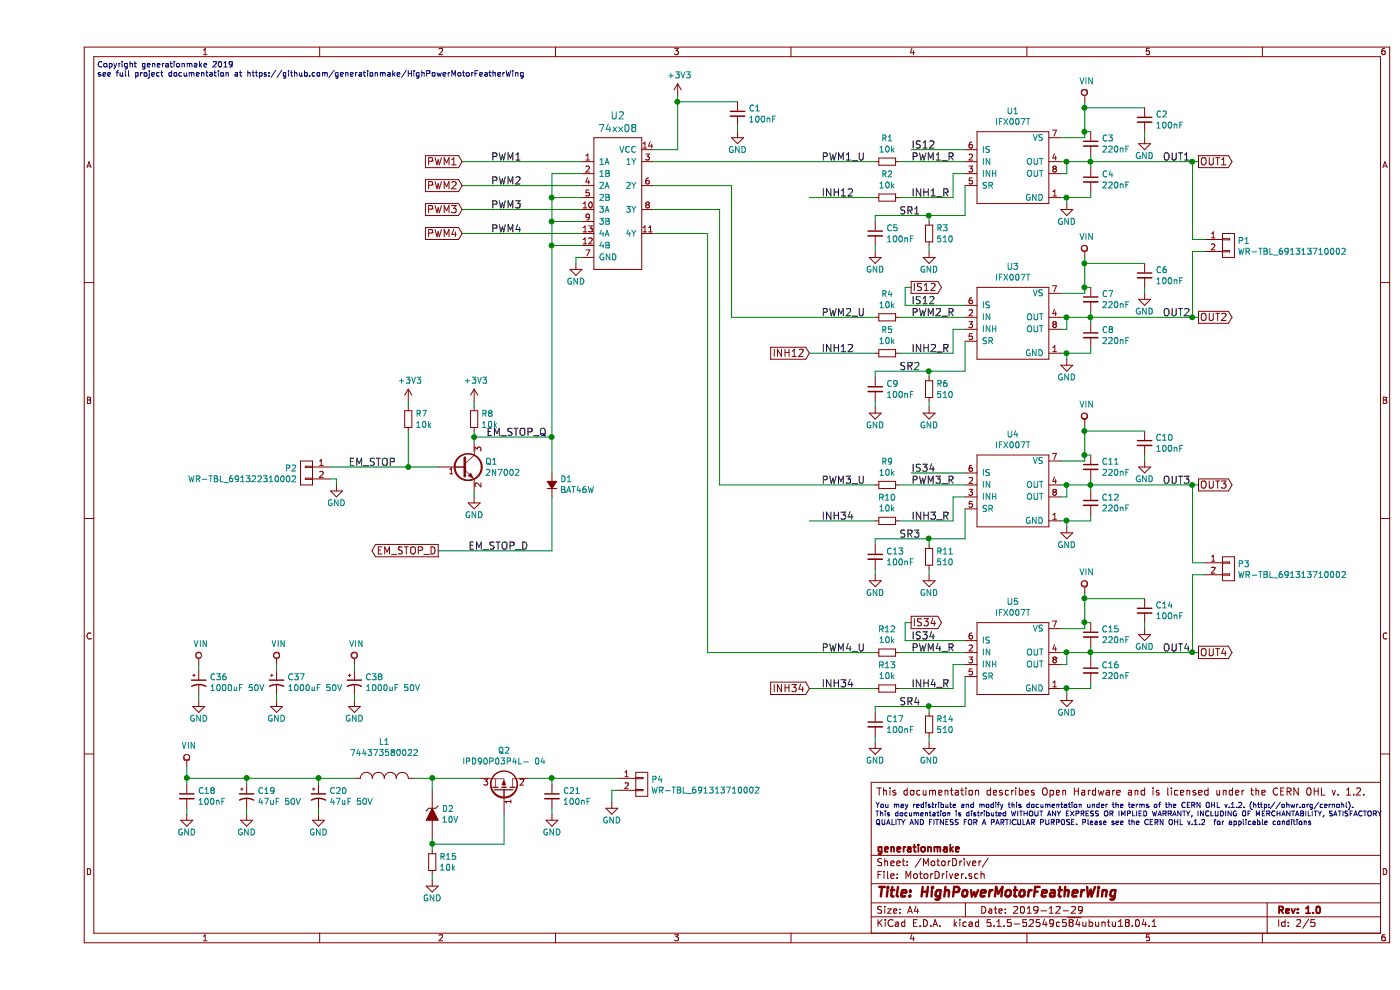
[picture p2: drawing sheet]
EESchema Schematic File Version 4
EELAYER 30 0
EELAYER END
$Descr A4 11693 8268
encoding utf-8
Sheet 2 5
Title "HighPowerMotorFeatherWing"
Date "2019-12-29"
Rev "1.0"
Comp "generationmake"
Comment1 ""
Comment2 ""
Comment3 ""
Comment4 "This documentation describes Open Hardware and is licensed under the CERN OHL v. 1.2."
$EndDescr
Text Notes 500  650  0    47   ~ 0
Copyright generationmake 2019\nsee full project documentation at https://github.com/generationmake/HighPowerMotorFeatherWing
Text Notes 7000 6900 0    43   ~ 0
You may redistribute and modify this documentation under the terms of the CERN OHL v.1.2. (http://ohwr.org/cernohl). \nThis documentation is distributed WITHOUT ANY EXPRESS OR IMPLIED WARRANTY, INCLUDING OF MERCHANTABILITY, SATISFACTORY \nQUALITY AND FITNESS FOR A PARTICULAR PURPOSE. Please see the CERN OHL v.1.2  for applicable conditions
$Comp
L HighPowerMotorFeatherWing-rescue:IFX007T-motor-driver U1
U 1 1
P 8100 1400
F 0 "U1" H 8150 1875 50  0000 C CNN
F 1 "IFX007T" H 8150 1784 50  0000 C CNN
F 2 "SOT_TO:TO-263-7Lead" H 8100 1400 50  0001 C CNN
F 3 "" H 8100 1400 50  0001 C CNN
	1    8100 1400
	1    0    0    -1  
$EndComp
$Comp
L HighPowerMotorFeatherWing-rescue:IFX007T-motor-driver U3
U 1 1
P 8100 2700
F 0 "U3" H 8150 3175 50  0000 C CNN
F 1 "IFX007T" H 8150 3084 50  0000 C CNN
F 2 "SOT_TO:TO-263-7Lead" H 8100 2700 50  0001 C CNN
F 3 "" H 8100 2700 50  0001 C CNN
	1    8100 2700
	1    0    0    -1  
$EndComp
$Comp
L HighPowerMotorFeatherWing-rescue:IFX007T-motor-driver U4
U 1 1
P 8100 4100
F 0 "U4" H 8150 4575 50  0000 C CNN
F 1 "IFX007T" H 8150 4484 50  0000 C CNN
F 2 "SOT_TO:TO-263-7Lead" H 8100 4100 50  0001 C CNN
F 3 "" H 8100 4100 50  0001 C CNN
	1    8100 4100
	1    0    0    -1  
$EndComp
$Comp
L HighPowerMotorFeatherWing-rescue:IFX007T-motor-driver U5
U 1 1
P 8100 5500
F 0 "U5" H 8150 5975 50  0000 C CNN
F 1 "IFX007T" H 8150 5884 50  0000 C CNN
F 2 "SOT_TO:TO-263-7Lead" H 8100 5500 50  0001 C CNN
F 3 "" H 8100 5500 50  0001 C CNN
	1    8100 5500
	1    0    0    -1  
$EndComp
$Comp
L HighPowerMotorFeatherWing-rescue:GND-ArduHMIShield-rescue-ArduHMIShield-rescue-MKRHMIShield-rescue-MKRHMIShield-rescue-HMIFeatherWing-rescue #PWR025
U 1 1
P 8600 5800
F 0 "#PWR025" H 8600 5550 50  0001 C CNN
F 1 "GND" H 8600 5650 50  0000 C CNN
F 2 "" H 8600 5800 50  0000 C CNN
F 3 "" H 8600 5800 50  0000 C CNN
	1    8600 5800
	1    0    0    -1  
$EndComp
$Comp
L HighPowerMotorFeatherWing-rescue:GND-ArduHMIShield-rescue-ArduHMIShield-rescue-MKRHMIShield-rescue-MKRHMIShield-rescue-HMIFeatherWing-rescue #PWR020
U 1 1
P 8600 4400
F 0 "#PWR020" H 8600 4150 50  0001 C CNN
F 1 "GND" H 8600 4250 50  0000 C CNN
F 2 "" H 8600 4400 50  0000 C CNN
F 3 "" H 8600 4400 50  0000 C CNN
	1    8600 4400
	1    0    0    -1  
$EndComp
$Comp
L HighPowerMotorFeatherWing-rescue:GND-ArduHMIShield-rescue-ArduHMIShield-rescue-MKRHMIShield-rescue-MKRHMIShield-rescue-HMIFeatherWing-rescue #PWR011
U 1 1
P 8600 3000
F 0 "#PWR011" H 8600 2750 50  0001 C CNN
F 1 "GND" H 8600 2850 50  0000 C CNN
F 2 "" H 8600 3000 50  0000 C CNN
F 3 "" H 8600 3000 50  0000 C CNN
	1    8600 3000
	1    0    0    -1  
$EndComp
$Comp
L HighPowerMotorFeatherWing-rescue:GND-ArduHMIShield-rescue-ArduHMIShield-rescue-MKRHMIShield-rescue-MKRHMIShield-rescue-HMIFeatherWing-rescue #PWR05
U 1 1
P 8600 1700
F 0 "#PWR05" H 8600 1450 50  0001 C CNN
F 1 "GND" H 8600 1550 50  0000 C CNN
F 2 "" H 8600 1700 50  0000 C CNN
F 3 "" H 8600 1700 50  0000 C CNN
	1    8600 1700
	1    0    0    -1  
$EndComp
$Comp
L power-supply:VIN #PWR023
U 1 1
P 8750 4950
F 0 "#PWR023" H 8750 4800 50  0001 C CNN
F 1 "VIN" H 8767 5123 50  0000 C CNN
F 2 "" H 8750 4950 50  0000 C CNN
F 3 "" H 8750 4950 50  0000 C CNN
	1    8750 4950
	1    0    0    -1  
$EndComp
$Comp
L power-supply:VIN #PWR016
U 1 1
P 8750 3550
F 0 "#PWR016" H 8750 3400 50  0001 C CNN
F 1 "VIN" H 8767 3723 50  0000 C CNN
F 2 "" H 8750 3550 50  0000 C CNN
F 3 "" H 8750 3550 50  0000 C CNN
	1    8750 3550
	1    0    0    -1  
$EndComp
$Comp
L power-supply:VIN #PWR08
U 1 1
P 8750 2150
F 0 "#PWR08" H 8750 2000 50  0001 C CNN
F 1 "VIN" H 8767 2323 50  0000 C CNN
F 2 "" H 8750 2150 50  0000 C CNN
F 3 "" H 8750 2150 50  0000 C CNN
	1    8750 2150
	1    0    0    -1  
$EndComp
$Comp
L power-supply:VIN #PWR02
U 1 1
P 8750 850
F 0 "#PWR02" H 8750 700 50  0001 C CNN
F 1 "VIN" H 8767 1023 50  0000 C CNN
F 2 "" H 8750 850 50  0000 C CNN
F 3 "" H 8750 850 50  0000 C CNN
	1    8750 850 
	1    0    0    -1  
$EndComp
Wire Wire Line
	8550 1450 8600 1450
Wire Wire Line
	8600 1450 8600 1350
Connection ~ 8600 1350
Wire Wire Line
	8600 1350 8550 1350
Wire Wire Line
	8550 1150 8750 1150
Wire Wire Line
	8750 1150 8750 1100
Wire Wire Line
	8550 1650 8600 1650
Wire Wire Line
	8600 1650 8600 1700
Wire Wire Line
	8550 2450 8750 2450
Wire Wire Line
	8750 2450 8750 2400
Wire Wire Line
	8600 2750 8600 2650
Connection ~ 8600 2650
Wire Wire Line
	8600 2650 8550 2650
Wire Wire Line
	8600 2750 8550 2750
Wire Wire Line
	8550 4150 8600 4150
Wire Wire Line
	8600 4150 8600 4050
Connection ~ 8600 4050
Wire Wire Line
	8600 4050 8550 4050
Wire Wire Line
	8550 3850 8750 3850
Wire Wire Line
	8550 2950 8600 2950
Wire Wire Line
	8600 2950 8600 3000
Wire Wire Line
	8550 4350 8600 4350
Wire Wire Line
	8600 4350 8600 4400
Wire Wire Line
	8550 5250 8750 5250
Wire Wire Line
	8550 5550 8600 5550
Wire Wire Line
	8600 5550 8600 5450
Connection ~ 8600 5450
Wire Wire Line
	8600 5450 8550 5450
Wire Wire Line
	8550 5750 8600 5750
Wire Wire Line
	8600 5750 8600 5800
Text Label 9400 1350 0    60   ~ 0
OUT1
Text Label 9400 2650 0    60   ~ 0
OUT2
Text Label 9400 4050 0    60   ~ 0
OUT3
Text Label 9400 5450 0    60   ~ 0
OUT4
$Comp
L devices:R_0603 R3
U 1 1
P 7450 1950
F 0 "R3" H 7509 1996 50  0000 L CNN
F 1 "510" H 7509 1905 50  0000 L CNN
F 2 "resistors:R_0603" H 7450 1800 50  0001 C CNN
F 3 "" H 7450 1950 50  0000 C CNN
	1    7450 1950
	1    0    0    -1  
$EndComp
$Comp
L devices:C_0603 C5
U 1 1
P 7000 1950
F 0 "C5" H 7092 1996 50  0000 L CNN
F 1 "100nF" H 7092 1905 50  0000 L CNN
F 2 "capacitors:C_0603" H 7000 1800 50  0001 C CNN
F 3 "" H 7000 1950 50  0000 C CNN
	1    7000 1950
	1    0    0    -1  
$EndComp
$Comp
L HighPowerMotorFeatherWing-rescue:GND-ArduHMIShield-rescue-ArduHMIShield-rescue-MKRHMIShield-rescue-MKRHMIShield-rescue-HMIFeatherWing-rescue #PWR07
U 1 1
P 7450 2100
F 0 "#PWR07" H 7450 1850 50  0001 C CNN
F 1 "GND" H 7450 1950 50  0000 C CNN
F 2 "" H 7450 2100 50  0000 C CNN
F 3 "" H 7450 2100 50  0000 C CNN
	1    7450 2100
	1    0    0    -1  
$EndComp
$Comp
L HighPowerMotorFeatherWing-rescue:GND-ArduHMIShield-rescue-ArduHMIShield-rescue-MKRHMIShield-rescue-MKRHMIShield-rescue-HMIFeatherWing-rescue #PWR06
U 1 1
P 7000 2100
F 0 "#PWR06" H 7000 1850 50  0001 C CNN
F 1 "GND" H 7000 1950 50  0000 C CNN
F 2 "" H 7000 2100 50  0000 C CNN
F 3 "" H 7000 2100 50  0000 C CNN
	1    7000 2100
	1    0    0    -1  
$EndComp
Wire Wire Line
	7000 1800 7000 1850
Wire Wire Line
	7450 1850 7450 1800
Connection ~ 7450 1800
Wire Wire Line
	7450 1800 7000 1800
Wire Wire Line
	7450 1800 7750 1800
Wire Wire Line
	7450 2050 7450 2100
Wire Wire Line
	7000 2050 7000 2100
Text Label 7200 1800 0    60   ~ 0
SR1
$Comp
L devices:R_0603 R6
U 1 1
P 7450 3250
F 0 "R6" H 7509 3296 50  0000 L CNN
F 1 "510" H 7509 3205 50  0000 L CNN
F 2 "resistors:R_0603" H 7450 3100 50  0001 C CNN
F 3 "" H 7450 3250 50  0000 C CNN
	1    7450 3250
	1    0    0    -1  
$EndComp
$Comp
L devices:C_0603 C9
U 1 1
P 7000 3250
F 0 "C9" H 7092 3296 50  0000 L CNN
F 1 "100nF" H 7092 3205 50  0000 L CNN
F 2 "capacitors:C_0603" H 7000 3100 50  0001 C CNN
F 3 "" H 7000 3250 50  0000 C CNN
	1    7000 3250
	1    0    0    -1  
$EndComp
$Comp
L HighPowerMotorFeatherWing-rescue:GND-ArduHMIShield-rescue-ArduHMIShield-rescue-MKRHMIShield-rescue-MKRHMIShield-rescue-HMIFeatherWing-rescue #PWR015
U 1 1
P 7450 3400
F 0 "#PWR015" H 7450 3150 50  0001 C CNN
F 1 "GND" H 7450 3250 50  0000 C CNN
F 2 "" H 7450 3400 50  0000 C CNN
F 3 "" H 7450 3400 50  0000 C CNN
	1    7450 3400
	1    0    0    -1  
$EndComp
$Comp
L HighPowerMotorFeatherWing-rescue:GND-ArduHMIShield-rescue-ArduHMIShield-rescue-MKRHMIShield-rescue-MKRHMIShield-rescue-HMIFeatherWing-rescue #PWR014
U 1 1
P 7000 3400
F 0 "#PWR014" H 7000 3150 50  0001 C CNN
F 1 "GND" H 7000 3250 50  0000 C CNN
F 2 "" H 7000 3400 50  0000 C CNN
F 3 "" H 7000 3400 50  0000 C CNN
	1    7000 3400
	1    0    0    -1  
$EndComp
Wire Wire Line
	7000 3100 7000 3150
Wire Wire Line
	7450 3150 7450 3100
Connection ~ 7450 3100
Wire Wire Line
	7450 3100 7000 3100
Wire Wire Line
	7450 3100 7750 3100
Wire Wire Line
	7450 3350 7450 3400
Wire Wire Line
	7000 3350 7000 3400
Text Label 7200 3100 0    60   ~ 0
SR2
$Comp
L devices:R_0603 R11
U 1 1
P 7450 4650
F 0 "R11" H 7509 4696 50  0000 L CNN
F 1 "510" H 7509 4605 50  0000 L CNN
F 2 "resistors:R_0603" H 7450 4500 50  0001 C CNN
F 3 "" H 7450 4650 50  0000 C CNN
	1    7450 4650
	1    0    0    -1  
$EndComp
$Comp
L devices:C_0603 C13
U 1 1
P 7000 4650
F 0 "C13" H 7092 4696 50  0000 L CNN
F 1 "100nF" H 7092 4605 50  0000 L CNN
F 2 "capacitors:C_0603" H 7000 4500 50  0001 C CNN
F 3 "" H 7000 4650 50  0000 C CNN
	1    7000 4650
	1    0    0    -1  
$EndComp
$Comp
L HighPowerMotorFeatherWing-rescue:GND-ArduHMIShield-rescue-ArduHMIShield-rescue-MKRHMIShield-rescue-MKRHMIShield-rescue-HMIFeatherWing-rescue #PWR022
U 1 1
P 7450 4800
F 0 "#PWR022" H 7450 4550 50  0001 C CNN
F 1 "GND" H 7450 4650 50  0000 C CNN
F 2 "" H 7450 4800 50  0000 C CNN
F 3 "" H 7450 4800 50  0000 C CNN
	1    7450 4800
	1    0    0    -1  
$EndComp
$Comp
L HighPowerMotorFeatherWing-rescue:GND-ArduHMIShield-rescue-ArduHMIShield-rescue-MKRHMIShield-rescue-MKRHMIShield-rescue-HMIFeatherWing-rescue #PWR021
U 1 1
P 7000 4800
F 0 "#PWR021" H 7000 4550 50  0001 C CNN
F 1 "GND" H 7000 4650 50  0000 C CNN
F 2 "" H 7000 4800 50  0000 C CNN
F 3 "" H 7000 4800 50  0000 C CNN
	1    7000 4800
	1    0    0    -1  
$EndComp
Wire Wire Line
	7000 4500 7000 4550
Wire Wire Line
	7450 4550 7450 4500
Connection ~ 7450 4500
Wire Wire Line
	7450 4500 7000 4500
Wire Wire Line
	7450 4500 7750 4500
Wire Wire Line
	7450 4750 7450 4800
Wire Wire Line
	7000 4750 7000 4800
Text Label 7200 4500 0    60   ~ 0
SR3
$Comp
L devices:R_0603 R14
U 1 1
P 7450 6050
F 0 "R14" H 7509 6096 50  0000 L CNN
F 1 "510" H 7509 6005 50  0000 L CNN
F 2 "resistors:R_0603" H 7450 5900 50  0001 C CNN
F 3 "" H 7450 6050 50  0000 C CNN
	1    7450 6050
	1    0    0    -1  
$EndComp
$Comp
L devices:C_0603 C21
U 1 1
P 4300 6650
F 0 "C21" H 4392 6696 50  0000 L CNN
F 1 "100nF" H 4392 6605 50  0000 L CNN
F 2 "capacitors:C_0603" H 4300 6500 50  0001 C CNN
F 3 "" H 4300 6650 50  0000 C CNN
	1    4300 6650
	1    0    0    -1  
$EndComp
$Comp
L HighPowerMotorFeatherWing-rescue:GND-ArduHMIShield-rescue-ArduHMIShield-rescue-MKRHMIShield-rescue-MKRHMIShield-rescue-HMIFeatherWing-rescue #PWR027
U 1 1
P 7450 6200
F 0 "#PWR027" H 7450 5950 50  0001 C CNN
F 1 "GND" H 7450 6050 50  0000 C CNN
F 2 "" H 7450 6200 50  0000 C CNN
F 3 "" H 7450 6200 50  0000 C CNN
	1    7450 6200
	1    0    0    -1  
$EndComp
$Comp
L HighPowerMotorFeatherWing-rescue:GND-ArduHMIShield-rescue-ArduHMIShield-rescue-MKRHMIShield-rescue-MKRHMIShield-rescue-HMIFeatherWing-rescue #PWR026
U 1 1
P 7000 6200
F 0 "#PWR026" H 7000 5950 50  0001 C CNN
F 1 "GND" H 7000 6050 50  0000 C CNN
F 2 "" H 7000 6200 50  0000 C CNN
F 3 "" H 7000 6200 50  0000 C CNN
	1    7000 6200
	1    0    0    -1  
$EndComp
Wire Wire Line
	7000 5900 7000 5950
Wire Wire Line
	7450 5950 7450 5900
Connection ~ 7450 5900
Wire Wire Line
	7450 5900 7000 5900
Wire Wire Line
	7450 5900 7750 5900
Wire Wire Line
	7450 6150 7450 6200
Wire Wire Line
	7000 6150 7000 6200
Text Label 7200 5900 0    60   ~ 0
SR4
$Comp
L devices:R_0603 R2
U 1 1
P 7100 1650
F 0 "R2" V 6904 1650 50  0000 C CNN
F 1 "10k" V 6995 1650 50  0000 C CNN
F 2 "resistors:R_0603" H 7100 1500 50  0001 C CNN
F 3 "" H 7100 1650 50  0000 C CNN
	1    7100 1650
	0    1    1    0   
$EndComp
$Comp
L devices:R_0603 R1
U 1 1
P 7100 1350
F 0 "R1" V 6904 1350 50  0000 C CNN
F 1 "10k" V 6995 1350 50  0000 C CNN
F 2 "resistors:R_0603" H 7100 1200 50  0001 C CNN
F 3 "" H 7100 1350 50  0000 C CNN
	1    7100 1350
	0    1    1    0   
$EndComp
Wire Wire Line
	7750 1350 7200 1350
Wire Wire Line
	7750 1550 7750 1800
Wire Wire Line
	7750 1450 7650 1450
Wire Wire Line
	7650 1450 7650 1650
Wire Wire Line
	7650 1650 7200 1650
Wire Wire Line
	6450 1650 7000 1650
Text Label 6550 1350 0    60   ~ 0
PWM1_U
Text Label 6550 1650 0    60   ~ 0
INH12
Text Label 7300 1650 0    60   ~ 0
INH1_R
Text Label 7300 1350 0    60   ~ 0
PWM1_R
Wire Wire Line
	7300 1250 7750 1250
Text Label 7300 1250 0    60   ~ 0
IS12
$Comp
L devices:R_0603 R5
U 1 1
P 7100 2950
F 0 "R5" V 6904 2950 50  0000 C CNN
F 1 "10k" V 6995 2950 50  0000 C CNN
F 2 "resistors:R_0603" H 7100 2800 50  0001 C CNN
F 3 "" H 7100 2950 50  0000 C CNN
	1    7100 2950
	0    1    1    0   
$EndComp
$Comp
L devices:R_0603 R4
U 1 1
P 7100 2650
F 0 "R4" V 6904 2650 50  0000 C CNN
F 1 "10k" V 6995 2650 50  0000 C CNN
F 2 "resistors:R_0603" H 7100 2500 50  0001 C CNN
F 3 "" H 7100 2650 50  0000 C CNN
	1    7100 2650
	0    1    1    0   
$EndComp
Wire Wire Line
	7750 2650 7200 2650
Wire Wire Line
	7750 2750 7650 2750
Wire Wire Line
	7650 2750 7650 2950
Wire Wire Line
	7650 2950 7200 2950
Wire Wire Line
	6450 2950 7000 2950
Text Label 6550 2650 0    60   ~ 0
PWM2_U
Text Label 6550 2950 0    60   ~ 0
INH12
Text Label 7300 2950 0    60   ~ 0
INH2_R
Text Label 7300 2650 0    60   ~ 0
PWM2_R
Text Label 7300 2550 0    60   ~ 0
IS12
$Comp
L devices:R_0603 R10
U 1 1
P 7100 4350
F 0 "R10" V 6904 4350 50  0000 C CNN
F 1 "10k" V 6995 4350 50  0000 C CNN
F 2 "resistors:R_0603" H 7100 4200 50  0001 C CNN
F 3 "" H 7100 4350 50  0000 C CNN
	1    7100 4350
	0    1    1    0   
$EndComp
$Comp
L devices:R_0603 R9
U 1 1
P 7100 4050
F 0 "R9" V 6904 4050 50  0000 C CNN
F 1 "10k" V 6995 4050 50  0000 C CNN
F 2 "resistors:R_0603" H 7100 3900 50  0001 C CNN
F 3 "" H 7100 4050 50  0000 C CNN
	1    7100 4050
	0    1    1    0   
$EndComp
Wire Wire Line
	7750 4050 7200 4050
Wire Wire Line
	7750 4150 7650 4150
Wire Wire Line
	7650 4150 7650 4350
Wire Wire Line
	7650 4350 7200 4350
Wire Wire Line
	6450 4350 7000 4350
Text Label 6550 4050 0    60   ~ 0
PWM3_U
Text Label 6550 4350 0    60   ~ 0
INH34
Text Label 7300 4350 0    60   ~ 0
INH3_R
Text Label 7300 4050 0    60   ~ 0
PWM3_R
Wire Wire Line
	7300 3950 7750 3950
Text Label 7300 3950 0    60   ~ 0
IS34
$Comp
L devices:R_0603 R13
U 1 1
P 7100 5750
F 0 "R13" V 6904 5750 50  0000 C CNN
F 1 "10k" V 6995 5750 50  0000 C CNN
F 2 "resistors:R_0603" H 7100 5600 50  0001 C CNN
F 3 "" H 7100 5750 50  0000 C CNN
	1    7100 5750
	0    1    1    0   
$EndComp
$Comp
L devices:R_0603 R12
U 1 1
P 7100 5450
F 0 "R12" V 6904 5450 50  0000 C CNN
F 1 "10k" V 6995 5450 50  0000 C CNN
F 2 "resistors:R_0603" H 7100 5300 50  0001 C CNN
F 3 "" H 7100 5450 50  0000 C CNN
	1    7100 5450
	0    1    1    0   
$EndComp
Wire Wire Line
	7750 5450 7200 5450
Wire Wire Line
	7750 5550 7650 5550
Wire Wire Line
	7650 5550 7650 5750
Wire Wire Line
	7650 5750 7200 5750
Wire Wire Line
	6450 5750 7000 5750
Text Label 6550 5450 0    60   ~ 0
PWM4_U
Text Label 6550 5750 0    60   ~ 0
INH34
Text Label 7300 5750 0    60   ~ 0
INH4_R
Text Label 7300 5450 0    60   ~ 0
PWM4_R
Text Label 7300 5350 0    60   ~ 0
IS34
Wire Wire Line
	7750 5650 7750 5900
Wire Wire Line
	7750 4250 7750 4500
Wire Wire Line
	7750 2850 7750 3100
$Comp
L mechanical-connectors:WR-TBL_691313710002 P1
U 1 1
P 9950 2050
F 0 "P1" H 10028 2091 50  0000 L CNN
F 1 "WR-TBL_691313710002" H 10028 2000 50  0000 L CNN
F 2 "CON_wuerth:WR-TBL_691313710002" H 9850 2100 50  0001 C CNN
F 3 "" H 9950 2050 50  0000 C CNN
	1    9950 2050
	1    0    0    -1  
$EndComp
$Comp
L mechanical-connectors:WR-TBL_691313710002 P3
U 1 1
P 9950 4750
F 0 "P3" H 10028 4791 50  0000 L CNN
F 1 "WR-TBL_691313710002" H 10028 4700 50  0000 L CNN
F 2 "CON_wuerth:WR-TBL_691313710002" H 9850 4800 50  0001 C CNN
F 3 "" H 9950 4750 50  0000 C CNN
	1    9950 4750
	1    0    0    -1  
$EndComp
$Comp
L mechanical-connectors:WR-TBL_691313710002 P4
U 1 1
P 5050 6550
F 0 "P4" H 5128 6591 50  0000 L CNN
F 1 "WR-TBL_691313710002" H 5128 6500 50  0000 L CNN
F 2 "CON_wuerth:WR-TBL_691313710002" H 4950 6600 50  0001 C CNN
F 3 "" H 5050 6550 50  0000 C CNN
	1    5050 6550
	1    0    0    -1  
$EndComp
$Comp
L devices:C_0603 C15
U 1 1
P 8800 5300
F 0 "C15" H 8892 5346 50  0000 L CNN
F 1 "220nF" H 8892 5255 50  0000 L CNN
F 2 "capacitors:C_0603" H 8800 5150 50  0001 C CNN
F 3 "" H 8800 5300 50  0000 C CNN
	1    8800 5300
	1    0    0    -1  
$EndComp
$Comp
L devices:C_0603 C16
U 1 1
P 8800 5600
F 0 "C16" H 8892 5646 50  0000 L CNN
F 1 "220nF" H 8892 5555 50  0000 L CNN
F 2 "capacitors:C_0603" H 8800 5450 50  0001 C CNN
F 3 "" H 8800 5600 50  0000 C CNN
	1    8800 5600
	1    0    0    -1  
$EndComp
$Comp
L devices:C_0603 C11
U 1 1
P 8800 3900
F 0 "C11" H 8892 3946 50  0000 L CNN
F 1 "220nF" H 8892 3855 50  0000 L CNN
F 2 "capacitors:C_0603" H 8800 3750 50  0001 C CNN
F 3 "" H 8800 3900 50  0000 C CNN
	1    8800 3900
	1    0    0    -1  
$EndComp
$Comp
L devices:C_0603 C12
U 1 1
P 8800 4200
F 0 "C12" H 8892 4246 50  0000 L CNN
F 1 "220nF" H 8892 4155 50  0000 L CNN
F 2 "capacitors:C_0603" H 8800 4050 50  0001 C CNN
F 3 "" H 8800 4200 50  0000 C CNN
	1    8800 4200
	1    0    0    -1  
$EndComp
$Comp
L devices:C_0603 C7
U 1 1
P 8800 2500
F 0 "C7" H 8892 2546 50  0000 L CNN
F 1 "220nF" H 8892 2455 50  0000 L CNN
F 2 "capacitors:C_0603" H 8800 2350 50  0001 C CNN
F 3 "" H 8800 2500 50  0000 C CNN
	1    8800 2500
	1    0    0    -1  
$EndComp
$Comp
L devices:C_0603 C8
U 1 1
P 8800 2800
F 0 "C8" H 8892 2846 50  0000 L CNN
F 1 "220nF" H 8892 2755 50  0000 L CNN
F 2 "capacitors:C_0603" H 8800 2650 50  0001 C CNN
F 3 "" H 8800 2800 50  0000 C CNN
	1    8800 2800
	1    0    0    -1  
$EndComp
$Comp
L devices:C_0603 C3
U 1 1
P 8800 1200
F 0 "C3" H 8892 1246 50  0000 L CNN
F 1 "220nF" H 8892 1155 50  0000 L CNN
F 2 "capacitors:C_0603" H 8800 1050 50  0001 C CNN
F 3 "" H 8800 1200 50  0000 C CNN
	1    8800 1200
	1    0    0    -1  
$EndComp
$Comp
L devices:C_0603 C4
U 1 1
P 8800 1500
F 0 "C4" H 8892 1546 50  0000 L CNN
F 1 "220nF" H 8892 1455 50  0000 L CNN
F 2 "capacitors:C_0603" H 8800 1350 50  0001 C CNN
F 3 "" H 8800 1500 50  0000 C CNN
	1    8800 1500
	1    0    0    -1  
$EndComp
$Comp
L devices:C_0603 C2
U 1 1
P 9250 1000
F 0 "C2" H 9342 1046 50  0000 L CNN
F 1 "100nF" H 9342 955 50  0000 L CNN
F 2 "capacitors:C_0603" H 9250 850 50  0001 C CNN
F 3 "" H 9250 1000 50  0000 C CNN
	1    9250 1000
	1    0    0    -1  
$EndComp
$Comp
L devices:C_0603 C6
U 1 1
P 9250 2300
F 0 "C6" H 9342 2346 50  0000 L CNN
F 1 "100nF" H 9342 2255 50  0000 L CNN
F 2 "capacitors:C_0603" H 9250 2150 50  0001 C CNN
F 3 "" H 9250 2300 50  0000 C CNN
	1    9250 2300
	1    0    0    -1  
$EndComp
$Comp
L devices:C_0603 C10
U 1 1
P 9250 3700
F 0 "C10" H 9342 3746 50  0000 L CNN
F 1 "100nF" H 9342 3655 50  0000 L CNN
F 2 "capacitors:C_0603" H 9250 3550 50  0001 C CNN
F 3 "" H 9250 3700 50  0000 C CNN
	1    9250 3700
	1    0    0    -1  
$EndComp
$Comp
L devices:C_0603 C14
U 1 1
P 9250 5100
F 0 "C14" H 9342 5146 50  0000 L CNN
F 1 "100nF" H 9342 5055 50  0000 L CNN
F 2 "capacitors:C_0603" H 9250 4950 50  0001 C CNN
F 3 "" H 9250 5100 50  0000 C CNN
	1    9250 5100
	1    0    0    -1  
$EndComp
$Comp
L HighPowerMotorFeatherWing-rescue:GND-ArduHMIShield-rescue-ArduHMIShield-rescue-MKRHMIShield-rescue-MKRHMIShield-rescue-HMIFeatherWing-rescue #PWR024
U 1 1
P 9250 5250
F 0 "#PWR024" H 9250 5000 50  0001 C CNN
F 1 "GND" H 9250 5100 50  0000 C CNN
F 2 "" H 9250 5250 50  0000 C CNN
F 3 "" H 9250 5250 50  0000 C CNN
	1    9250 5250
	1    0    0    -1  
$EndComp
$Comp
L HighPowerMotorFeatherWing-rescue:GND-ArduHMIShield-rescue-ArduHMIShield-rescue-MKRHMIShield-rescue-MKRHMIShield-rescue-HMIFeatherWing-rescue #PWR017
U 1 1
P 9250 3850
F 0 "#PWR017" H 9250 3600 50  0001 C CNN
F 1 "GND" H 9250 3700 50  0000 C CNN
F 2 "" H 9250 3850 50  0000 C CNN
F 3 "" H 9250 3850 50  0000 C CNN
	1    9250 3850
	1    0    0    -1  
$EndComp
$Comp
L HighPowerMotorFeatherWing-rescue:GND-ArduHMIShield-rescue-ArduHMIShield-rescue-MKRHMIShield-rescue-MKRHMIShield-rescue-HMIFeatherWing-rescue #PWR010
U 1 1
P 9250 2450
F 0 "#PWR010" H 9250 2200 50  0001 C CNN
F 1 "GND" H 9250 2300 50  0000 C CNN
F 2 "" H 9250 2450 50  0000 C CNN
F 3 "" H 9250 2450 50  0000 C CNN
	1    9250 2450
	1    0    0    -1  
$EndComp
$Comp
L HighPowerMotorFeatherWing-rescue:GND-ArduHMIShield-rescue-ArduHMIShield-rescue-MKRHMIShield-rescue-MKRHMIShield-rescue-HMIFeatherWing-rescue #PWR04
U 1 1
P 9250 1150
F 0 "#PWR04" H 9250 900 50  0001 C CNN
F 1 "GND" H 9250 1000 50  0000 C CNN
F 2 "" H 9250 1150 50  0000 C CNN
F 3 "" H 9250 1150 50  0000 C CNN
	1    9250 1150
	1    0    0    -1  
$EndComp
Wire Wire Line
	8600 2650 8800 2650
Wire Wire Line
	8750 4950 8750 5000
Wire Wire Line
	8800 5200 8750 5200
Connection ~ 8750 5200
Wire Wire Line
	8750 5200 8750 5250
Wire Wire Line
	9250 5200 9250 5250
Wire Wire Line
	9250 5000 8750 5000
Connection ~ 8750 5000
Wire Wire Line
	8750 5000 8750 5200
Wire Wire Line
	8600 5750 8800 5750
Wire Wire Line
	8800 5750 8800 5700
Connection ~ 8600 5750
Wire Wire Line
	8800 5500 8800 5450
Connection ~ 8800 5450
Wire Wire Line
	8800 5450 8600 5450
Wire Wire Line
	8800 5400 8800 5450
Wire Wire Line
	8800 4300 8800 4350
Wire Wire Line
	8800 4350 8600 4350
Connection ~ 8600 4350
Wire Wire Line
	8800 4100 8800 4050
Connection ~ 8800 4050
Wire Wire Line
	8800 4050 8600 4050
Wire Wire Line
	8750 3550 8750 3600
Wire Wire Line
	9250 3600 8750 3600
Connection ~ 8750 3600
Wire Wire Line
	8750 3600 8750 3800
Wire Wire Line
	8800 3800 8750 3800
Connection ~ 8750 3800
Wire Wire Line
	8750 3800 8750 3850
Wire Wire Line
	9250 3800 9250 3850
Wire Wire Line
	8800 4000 8800 4050
Wire Wire Line
	8600 2950 8800 2950
Wire Wire Line
	8800 2950 8800 2900
Connection ~ 8600 2950
Wire Wire Line
	8800 2700 8800 2650
Connection ~ 8800 2650
Wire Wire Line
	8800 2600 8800 2650
Wire Wire Line
	9250 2400 9250 2450
Wire Wire Line
	8800 2400 8750 2400
Wire Wire Line
	8750 2400 8750 2200
Connection ~ 8750 2400
Wire Wire Line
	9250 2200 8750 2200
Connection ~ 8750 2200
Wire Wire Line
	8750 2200 8750 2150
Wire Wire Line
	8800 1300 8800 1350
Connection ~ 8800 1350
Wire Wire Line
	8800 1350 8600 1350
Wire Wire Line
	8800 1350 8800 1400
Wire Wire Line
	8600 1650 8800 1650
Wire Wire Line
	8800 1650 8800 1600
Connection ~ 8600 1650
Wire Wire Line
	8750 1100 8800 1100
Wire Wire Line
	8750 1100 8750 900 
Connection ~ 8750 1100
Wire Wire Line
	8750 900  9250 900 
Connection ~ 8750 900 
Wire Wire Line
	8750 900  8750 850 
Wire Wire Line
	9250 1100 9250 1150
Wire Wire Line
	9650 4700 9750 4700
Wire Wire Line
	8800 4050 9650 4050
Wire Wire Line
	9650 5450 9650 4800
Wire Wire Line
	9650 4800 9750 4800
Wire Wire Line
	8800 5450 9650 5450
Wire Wire Line
	9650 1350 9650 2000
Wire Wire Line
	9650 2000 9750 2000
Wire Wire Line
	8800 1350 9650 1350
Wire Wire Line
	9650 2650 9650 2100
Wire Wire Line
	9650 2100 9750 2100
Wire Wire Line
	8800 2650 9650 2650
Text GLabel 9700 1350 2    60   Output ~ 0
OUT1
Text GLabel 9700 2650 2    60   Output ~ 0
OUT2
Text GLabel 9700 4050 2    60   Output ~ 0
OUT3
Text GLabel 9700 5450 2    60   Output ~ 0
OUT4
Wire Wire Line
	9700 2650 9650 2650
Connection ~ 9650 2650
Wire Wire Line
	9700 1350 9650 1350
Connection ~ 9650 1350
Wire Wire Line
	9650 4050 9650 4700
Wire Wire Line
	9700 4050 9650 4050
Connection ~ 9650 4050
Wire Wire Line
	9700 5450 9650 5450
Connection ~ 9650 5450
Text GLabel 7300 5200 2    60   Output ~ 0
IS34
Text GLabel 7300 2400 2    60   Output ~ 0
IS12
Wire Wire Line
	7300 2400 7250 2400
Wire Wire Line
	7250 2400 7250 2550
Wire Wire Line
	7250 2550 7750 2550
Wire Wire Line
	7300 5200 7250 5200
Wire Wire Line
	7250 5200 7250 5350
Wire Wire Line
	7250 5350 7750 5350
Text GLabel 6450 5750 0    60   Input ~ 0
INH34
Text GLabel 6450 2950 0    60   Input ~ 0
INH12
$Comp
L HighPowerMotorFeatherWing-rescue:74xx08-IC_logic U2
U 1 1
P 4650 1650
F 0 "U2" H 4850 2337 60  0000 C CNN
F 1 "74xx08" H 4850 2231 60  0000 C CNN
F 2 "SOIC:SOIC-14_3.9x8.7mm_Pitch1.27mm" H 4950 1500 60  0001 C CNN
F 3 "" H 4650 1650 60  0000 C CNN
	1    4650 1650
	1    0    0    -1  
$EndComp
Wire Wire Line
	5150 1350 7000 1350
Wire Wire Line
	5150 1550 5800 1550
Wire Wire Line
	5800 1550 5800 2650
Wire Wire Line
	5800 2650 7000 2650
Wire Wire Line
	5150 1750 5700 1750
Wire Wire Line
	5700 1750 5700 4050
Wire Wire Line
	5700 4050 7000 4050
Wire Wire Line
	5150 1950 5600 1950
Wire Wire Line
	5600 1950 5600 5450
Wire Wire Line
	5600 5450 7000 5450
Wire Wire Line
	3550 1350 4550 1350
Text Label 4050 1350 2    60   ~ 0
PWM1
Text GLabel 3550 1350 0    60   Input ~ 0
PWM1
Wire Wire Line
	3550 1550 4550 1550
Text Label 4050 1550 2    60   ~ 0
PWM2
Text GLabel 3550 1550 0    60   Input ~ 0
PWM2
Wire Wire Line
	3550 1750 4550 1750
Text Label 4050 1750 2    60   ~ 0
PWM3
Text GLabel 3550 1750 0    60   Input ~ 0
PWM3
Wire Wire Line
	3550 1950 4550 1950
Text Label 4050 1950 2    60   ~ 0
PWM4
Text GLabel 3550 1950 0    60   Input ~ 0
PWM4
$Comp
L devices:C_0603 C1
U 1 1
P 5850 950
F 0 "C1" H 5942 996 50  0000 L CNN
F 1 "100nF" H 5942 905 50  0000 L CNN
F 2 "capacitors:C_0603" H 5850 800 50  0001 C CNN
F 3 "" H 5850 950 50  0000 C CNN
	1    5850 950 
	1    0    0    -1  
$EndComp
$Comp
L HighPowerMotorFeatherWing-rescue:GND-ArduHMIShield-rescue-ArduHMIShield-rescue-MKRHMIShield-rescue-MKRHMIShield-rescue-HMIFeatherWing-rescue #PWR03
U 1 1
P 5850 1100
F 0 "#PWR03" H 5850 850 50  0001 C CNN
F 1 "GND" H 5850 950 50  0000 C CNN
F 2 "" H 5850 1100 50  0000 C CNN
F 3 "" H 5850 1100 50  0000 C CNN
	1    5850 1100
	1    0    0    -1  
$EndComp
Wire Wire Line
	5350 850  5850 850 
Connection ~ 5350 850 
Wire Wire Line
	5350 850  5350 800 
Wire Wire Line
	5850 1050 5850 1100
$Comp
L power-supply:+3V3 #PWR01
U 1 1
P 5350 800
F 0 "#PWR01" H 5350 650 50  0001 C CNN
F 1 "+3V3" H 5365 973 50  0000 C CNN
F 2 "" H 5350 800 50  0000 C CNN
F 3 "" H 5350 800 50  0000 C CNN
	1    5350 800 
	1    0    0    -1  
$EndComp
Wire Wire Line
	5150 1250 5350 1250
Wire Wire Line
	5350 850  5350 1250
$Comp
L HighPowerMotorFeatherWing-rescue:GND-ArduHMIShield-rescue-ArduHMIShield-rescue-MKRHMIShield-rescue-MKRHMIShield-rescue-HMIFeatherWing-rescue #PWR09
U 1 1
P 4500 2200
F 0 "#PWR09" H 4500 1950 50  0001 C CNN
F 1 "GND" H 4500 2050 50  0000 C CNN
F 2 "" H 4500 2200 50  0000 C CNN
F 3 "" H 4500 2200 50  0000 C CNN
	1    4500 2200
	1    0    0    -1  
$EndComp
Wire Wire Line
	4550 2150 4500 2150
Wire Wire Line
	4500 2150 4500 2200
$Comp
L devices:R_0603 R7
U 1 1
P 3100 3500
F 0 "R7" H 3159 3546 50  0000 L CNN
F 1 "10k" H 3159 3455 50  0000 L CNN
F 2 "resistors:R_0603" H 3100 3350 50  0001 C CNN
F 3 "" H 3100 3500 50  0000 C CNN
	1    3100 3500
	1    0    0    -1  
$EndComp
$Comp
L devices:Q_NPN_BEC Q1
U 1 1
P 3550 3900
F 0 "Q1" H 3741 3946 50  0000 L CNN
F 1 "2N7002" H 3741 3855 50  0000 L CNN
F 2 "SOT_TO:SOT-23" H 3750 4000 50  0001 C CNN
F 3 "" H 3550 3900 50  0000 C CNN
	1    3550 3900
	1    0    0    -1  
$EndComp
$Comp
L devices:R_0603 R8
U 1 1
P 3650 3500
F 0 "R8" H 3709 3546 50  0000 L CNN
F 1 "10k" H 3709 3455 50  0000 L CNN
F 2 "resistors:R_0603" H 3650 3350 50  0001 C CNN
F 3 "" H 3650 3500 50  0000 C CNN
	1    3650 3500
	1    0    0    -1  
$EndComp
$Comp
L HighPowerMotorFeatherWing-rescue:GND-ArduHMIShield-rescue-ArduHMIShield-rescue-MKRHMIShield-rescue-MKRHMIShield-rescue-HMIFeatherWing-rescue #PWR019
U 1 1
P 3650 4150
F 0 "#PWR019" H 3650 3900 50  0001 C CNN
F 1 "GND" H 3650 4000 50  0000 C CNN
F 2 "" H 3650 4150 50  0000 C CNN
F 3 "" H 3650 4150 50  0000 C CNN
	1    3650 4150
	1    0    0    -1  
$EndComp
Wire Wire Line
	3650 4100 3650 4150
Wire Wire Line
	3650 3600 3650 3650
Wire Wire Line
	3100 3600 3100 3900
Wire Wire Line
	3100 3900 3350 3900
Wire Wire Line
	3650 3650 4300 3650
Wire Wire Line
	4300 3650 4300 2050
Wire Wire Line
	4300 1450 4550 1450
Connection ~ 3650 3650
Wire Wire Line
	3650 3650 3650 3700
Wire Wire Line
	4550 1650 4300 1650
Connection ~ 4300 1650
Wire Wire Line
	4300 1650 4300 1450
Wire Wire Line
	4550 1850 4300 1850
Connection ~ 4300 1850
Wire Wire Line
	4300 1850 4300 1650
Wire Wire Line
	4550 2050 4300 2050
Connection ~ 4300 2050
Wire Wire Line
	4300 2050 4300 1850
$Comp
L power-supply:+3V3 #PWR013
U 1 1
P 3650 3350
F 0 "#PWR013" H 3650 3200 50  0001 C CNN
F 1 "+3V3" H 3665 3523 50  0000 C CNN
F 2 "" H 3650 3350 50  0000 C CNN
F 3 "" H 3650 3350 50  0000 C CNN
	1    3650 3350
	1    0    0    -1  
$EndComp
$Comp
L power-supply:+3V3 #PWR012
U 1 1
P 3100 3350
F 0 "#PWR012" H 3100 3200 50  0001 C CNN
F 1 "+3V3" H 3115 3523 50  0000 C CNN
F 2 "" H 3100 3350 50  0000 C CNN
F 3 "" H 3100 3350 50  0000 C CNN
	1    3100 3350
	1    0    0    -1  
$EndComp
Wire Wire Line
	3650 3350 3650 3400
Wire Wire Line
	3100 3350 3100 3400
$Comp
L mechanical-connectors:WR-TBL_691313710002 P2
U 1 1
P 2250 3950
F 0 "P2" H 2328 3991 50  0000 L CNN
F 1 "WR-TBL_691322310002" H 2328 3900 50  0000 L CNN
F 2 "CON_wuerth:WR-TBL_691322310002" H 2150 4000 50  0001 C CNN
F 3 "" H 2250 3950 50  0000 C CNN
	1    2250 3950
	-1   0    0    -1  
$EndComp
$Comp
L HighPowerMotorFeatherWing-rescue:GND-ArduHMIShield-rescue-ArduHMIShield-rescue-MKRHMIShield-rescue-MKRHMIShield-rescue-HMIFeatherWing-rescue #PWR018
U 1 1
P 2500 4050
F 0 "#PWR018" H 2500 3800 50  0001 C CNN
F 1 "GND" H 2500 3900 50  0000 C CNN
F 2 "" H 2500 4050 50  0000 C CNN
F 3 "" H 2500 4050 50  0000 C CNN
	1    2500 4050
	1    0    0    -1  
$EndComp
Connection ~ 3100 3900
Wire Wire Line
	2450 4000 2500 4000
Wire Wire Line
	2500 4000 2500 4050
Wire Wire Line
	2450 3900 3100 3900
Text Label 2600 3900 0    60   ~ 0
EM_STOP
Text Label 3750 3650 0    60   ~ 0
EM_STOP_Q
$Comp
L devices:D_Small D1
U 1 1
P 4300 4050
F 0 "D1" V 4346 3982 50  0000 R CNN
F 1 "BAT46W" V 4255 3982 50  0000 R CNN
F 2 "diodes:SOD-123" V 4300 4050 50  0001 C CNN
F 3 "" V 4300 4050 50  0000 C CNN
	1    4300 4050
	0    -1   -1   0   
$EndComp
Wire Wire Line
	3350 4600 4300 4600
Wire Wire Line
	4300 4600 4300 4150
Wire Wire Line
	4300 3950 4300 3650
Connection ~ 4300 3650
Text GLabel 3350 4600 0    60   Output ~ 0
EM_STOP_D
Text Label 3600 4600 0    60   ~ 0
EM_STOP_D
$Comp
L devices:Q_PMOS_GDS Q2
U 1 1
P 3900 6600
F 0 "Q2" V 4228 6600 50  0000 C CNN
F 1 "IPD90P03P4L- 04" V 4137 6600 50  0000 C CNN
F 2 "SOT_TO:TO-252-2Lead" H 4100 6700 50  0001 C CNN
F 3 "" H 3900 6600 50  0000 C CNN
	1    3900 6600
	0    1    -1   0   
$EndComp
$Comp
L devices:ZENER D2
U 1 1
P 3300 6800
F 0 "D2" V 3254 6879 50  0000 L CNN
F 1 "10V" V 3345 6879 50  0000 L CNN
F 2 "diodes:SOD-123" H 3300 6800 50  0001 C CNN
F 3 "" H 3300 6800 50  0000 C CNN
	1    3300 6800
	0    1    1    0   
$EndComp
$Comp
L devices:C_0603 C17
U 1 1
P 7000 6050
F 0 "C17" H 7092 6096 50  0000 L CNN
F 1 "100nF" H 7092 6005 50  0000 L CNN
F 2 "capacitors:C_0603" H 7000 5900 50  0001 C CNN
F 3 "" H 7000 6050 50  0000 C CNN
	1    7000 6050
	1    0    0    -1  
$EndComp
$Comp
L devices:R_0603 R15
U 1 1
P 3300 7200
F 0 "R15" H 3359 7246 50  0000 L CNN
F 1 "10k" H 3359 7155 50  0000 L CNN
F 2 "resistors:R_0603" H 3300 7050 50  0001 C CNN
F 3 "" H 3300 7200 50  0000 C CNN
	1    3300 7200
	1    0    0    -1  
$EndComp
$Comp
L HighPowerMotorFeatherWing-rescue:GND-ArduHMIShield-rescue-ArduHMIShield-rescue-MKRHMIShield-rescue-MKRHMIShield-rescue-HMIFeatherWing-rescue #PWR034
U 1 1
P 3300 7350
F 0 "#PWR034" H 3300 7100 50  0001 C CNN
F 1 "GND" H 3300 7200 50  0000 C CNN
F 2 "" H 3300 7350 50  0000 C CNN
F 3 "" H 3300 7350 50  0000 C CNN
	1    3300 7350
	1    0    0    -1  
$EndComp
$Comp
L HighPowerMotorFeatherWing-rescue:GND-ArduHMIShield-rescue-ArduHMIShield-rescue-MKRHMIShield-rescue-MKRHMIShield-rescue-HMIFeatherWing-rescue #PWR033
U 1 1
P 4300 6800
F 0 "#PWR033" H 4300 6550 50  0001 C CNN
F 1 "GND" H 4300 6650 50  0000 C CNN
F 2 "" H 4300 6800 50  0000 C CNN
F 3 "" H 4300 6800 50  0000 C CNN
	1    4300 6800
	1    0    0    -1  
$EndComp
$Comp
L HighPowerMotorFeatherWing-rescue:GND-ArduHMIShield-rescue-ArduHMIShield-rescue-MKRHMIShield-rescue-MKRHMIShield-rescue-HMIFeatherWing-rescue #PWR029
U 1 1
P 4800 6700
F 0 "#PWR029" H 4800 6450 50  0001 C CNN
F 1 "GND" H 4800 6550 50  0000 C CNN
F 2 "" H 4800 6700 50  0000 C CNN
F 3 "" H 4800 6700 50  0000 C CNN
	1    4800 6700
	1    0    0    -1  
$EndComp
$Comp
L L_power:74437346082 L1
U 1 1
P 2900 6500
F 0 "L1" H 2900 6805 50  0000 C CNN
F 1 "744373580022" H 2900 6714 50  0000 C CNN
F 2 "L_power:WE-LHMI80xx" H 2900 6623 50  0001 C CNN
F 3 "" H 2900 6500 50  0000 C CNN
	1    2900 6500
	1    0    0    -1  
$EndComp
$Comp
L devices:CP1_Small C20
U 1 1
P 2350 6650
F 0 "C20" H 2441 6696 50  0000 L CNN
F 1 "47uF 50V" H 2441 6605 50  0000 L CNN
F 2 "capacitors:TantalC_SizeD_EIA-7343_Wave" H 2450 6450 50  0001 C CNN
F 3 "" H 2350 6650 50  0000 C CNN
	1    2350 6650
	1    0    0    -1  
$EndComp
$Comp
L devices:CP1_Small C19
U 1 1
P 1750 6650
F 0 "C19" H 1841 6696 50  0000 L CNN
F 1 "47uF 50V" H 1841 6605 50  0000 L CNN
F 2 "capacitors:TantalC_SizeD_EIA-7343_Wave" H 1850 6450 50  0001 C CNN
F 3 "" H 1750 6650 50  0000 C CNN
	1    1750 6650
	1    0    0    -1  
$EndComp
$Comp
L devices:C_0603 C18
U 1 1
P 1250 6650
F 0 "C18" H 1342 6696 50  0000 L CNN
F 1 "100nF" H 1342 6605 50  0000 L CNN
F 2 "capacitors:C_0603" H 1250 6500 50  0001 C CNN
F 3 "" H 1250 6650 50  0000 C CNN
	1    1250 6650
	1    0    0    -1  
$EndComp
$Comp
L HighPowerMotorFeatherWing-rescue:GND-ArduHMIShield-rescue-ArduHMIShield-rescue-MKRHMIShield-rescue-MKRHMIShield-rescue-HMIFeatherWing-rescue #PWR032
U 1 1
P 2350 6800
F 0 "#PWR032" H 2350 6550 50  0001 C CNN
F 1 "GND" H 2350 6650 50  0000 C CNN
F 2 "" H 2350 6800 50  0000 C CNN
F 3 "" H 2350 6800 50  0000 C CNN
	1    2350 6800
	1    0    0    -1  
$EndComp
$Comp
L HighPowerMotorFeatherWing-rescue:GND-ArduHMIShield-rescue-ArduHMIShield-rescue-MKRHMIShield-rescue-MKRHMIShield-rescue-HMIFeatherWing-rescue #PWR031
U 1 1
P 1750 6800
F 0 "#PWR031" H 1750 6550 50  0001 C CNN
F 1 "GND" H 1750 6650 50  0000 C CNN
F 2 "" H 1750 6800 50  0000 C CNN
F 3 "" H 1750 6800 50  0000 C CNN
	1    1750 6800
	1    0    0    -1  
$EndComp
$Comp
L HighPowerMotorFeatherWing-rescue:GND-ArduHMIShield-rescue-ArduHMIShield-rescue-MKRHMIShield-rescue-MKRHMIShield-rescue-HMIFeatherWing-rescue #PWR030
U 1 1
P 1250 6800
F 0 "#PWR030" H 1250 6550 50  0001 C CNN
F 1 "GND" H 1250 6650 50  0000 C CNN
F 2 "" H 1250 6800 50  0000 C CNN
F 3 "" H 1250 6800 50  0000 C CNN
	1    1250 6800
	1    0    0    -1  
$EndComp
$Comp
L power-supply:VIN #PWR028
U 1 1
P 1250 6400
F 0 "#PWR028" H 1250 6250 50  0001 C CNN
F 1 "VIN" H 1267 6573 50  0000 C CNN
F 2 "" H 1250 6400 50  0000 C CNN
F 3 "" H 1250 6400 50  0000 C CNN
	1    1250 6400
	1    0    0    -1  
$EndComp
Wire Wire Line
	1250 6750 1250 6800
Wire Wire Line
	1750 6750 1750 6800
Wire Wire Line
	2350 6750 2350 6800
Wire Wire Line
	3300 7000 3300 7050
Wire Wire Line
	2650 6500 2350 6500
Wire Wire Line
	1250 6500 1250 6400
Wire Wire Line
	1250 6550 1250 6500
Connection ~ 1250 6500
Wire Wire Line
	1750 6550 1750 6500
Connection ~ 1750 6500
Wire Wire Line
	1750 6500 1250 6500
Wire Wire Line
	2350 6550 2350 6500
Connection ~ 2350 6500
Wire Wire Line
	2350 6500 1750 6500
Wire Wire Line
	3150 6500 3300 6500
Wire Wire Line
	4100 6500 4300 6500
Wire Wire Line
	4800 6600 4800 6700
Wire Wire Line
	4850 6600 4800 6600
Wire Wire Line
	4300 6550 4300 6500
Connection ~ 4300 6500
Wire Wire Line
	4300 6500 4850 6500
Wire Wire Line
	4300 6750 4300 6800
Wire Wire Line
	3300 6600 3300 6500
Connection ~ 3300 6500
Wire Wire Line
	3300 6500 3700 6500
Wire Wire Line
	3300 7050 3900 7050
Wire Wire Line
	3900 7050 3900 6800
Connection ~ 3300 7050
Wire Wire Line
	3300 7050 3300 7100
Wire Wire Line
	3300 7300 3300 7350
$Comp
L devices:CP1_Small C36
U 1 1
P 1350 5700
F 0 "C36" H 1441 5746 50  0000 L CNN
F 1 "1000uF 50V" H 1441 5655 50  0000 L CNN
F 2 "capacitors:C_elec_THT_16x25_RM7.5" H 1450 5500 50  0001 C CNN
F 3 "" H 1350 5700 50  0000 C CNN
	1    1350 5700
	1    0    0    -1  
$EndComp
$Comp
L HighPowerMotorFeatherWing-rescue:GND-ArduHMIShield-rescue-ArduHMIShield-rescue-MKRHMIShield-rescue-MKRHMIShield-rescue-HMIFeatherWing-rescue #PWR076
U 1 1
P 1350 5850
F 0 "#PWR076" H 1350 5600 50  0001 C CNN
F 1 "GND" H 1350 5700 50  0000 C CNN
F 2 "" H 1350 5850 50  0000 C CNN
F 3 "" H 1350 5850 50  0000 C CNN
	1    1350 5850
	1    0    0    -1  
$EndComp
$Comp
L power-supply:VIN #PWR073
U 1 1
P 1350 5550
F 0 "#PWR073" H 1350 5400 50  0001 C CNN
F 1 "VIN" H 1367 5723 50  0000 C CNN
F 2 "" H 1350 5550 50  0000 C CNN
F 3 "" H 1350 5550 50  0000 C CNN
	1    1350 5550
	1    0    0    -1  
$EndComp
Wire Wire Line
	1350 5600 1350 5550
Wire Wire Line
	1350 5850 1350 5800
$Comp
L devices:CP1_Small C37
U 1 1
P 2000 5700
F 0 "C37" H 2091 5746 50  0000 L CNN
F 1 "1000uF 50V" H 2091 5655 50  0000 L CNN
F 2 "capacitors:C_elec_THT_16x25_RM7.5" H 2100 5500 50  0001 C CNN
F 3 "" H 2000 5700 50  0000 C CNN
	1    2000 5700
	1    0    0    -1  
$EndComp
$Comp
L HighPowerMotorFeatherWing-rescue:GND-ArduHMIShield-rescue-ArduHMIShield-rescue-MKRHMIShield-rescue-MKRHMIShield-rescue-HMIFeatherWing-rescue #PWR077
U 1 1
P 2000 5850
F 0 "#PWR077" H 2000 5600 50  0001 C CNN
F 1 "GND" H 2000 5700 50  0000 C CNN
F 2 "" H 2000 5850 50  0000 C CNN
F 3 "" H 2000 5850 50  0000 C CNN
	1    2000 5850
	1    0    0    -1  
$EndComp
$Comp
L power-supply:VIN #PWR074
U 1 1
P 2000 5550
F 0 "#PWR074" H 2000 5400 50  0001 C CNN
F 1 "VIN" H 2017 5723 50  0000 C CNN
F 2 "" H 2000 5550 50  0000 C CNN
F 3 "" H 2000 5550 50  0000 C CNN
	1    2000 5550
	1    0    0    -1  
$EndComp
Wire Wire Line
	2000 5600 2000 5550
Wire Wire Line
	2000 5850 2000 5800
$Comp
L devices:CP1_Small C38
U 1 1
P 2650 5700
F 0 "C38" H 2741 5746 50  0000 L CNN
F 1 "1000uF 50V" H 2741 5655 50  0000 L CNN
F 2 "capacitors:C_elec_THT_16x25_RM7.5" H 2750 5500 50  0001 C CNN
F 3 "" H 2650 5700 50  0000 C CNN
	1    2650 5700
	1    0    0    -1  
$EndComp
$Comp
L HighPowerMotorFeatherWing-rescue:GND-ArduHMIShield-rescue-ArduHMIShield-rescue-MKRHMIShield-rescue-MKRHMIShield-rescue-HMIFeatherWing-rescue #PWR078
U 1 1
P 2650 5850
F 0 "#PWR078" H 2650 5600 50  0001 C CNN
F 1 "GND" H 2650 5700 50  0000 C CNN
F 2 "" H 2650 5850 50  0000 C CNN
F 3 "" H 2650 5850 50  0000 C CNN
	1    2650 5850
	1    0    0    -1  
$EndComp
$Comp
L power-supply:VIN #PWR075
U 1 1
P 2650 5550
F 0 "#PWR075" H 2650 5400 50  0001 C CNN
F 1 "VIN" H 2667 5723 50  0000 C CNN
F 2 "" H 2650 5550 50  0000 C CNN
F 3 "" H 2650 5550 50  0000 C CNN
	1    2650 5550
	1    0    0    -1  
$EndComp
Wire Wire Line
	2650 5600 2650 5550
Wire Wire Line
	2650 5850 2650 5800
$EndSCHEMATC
